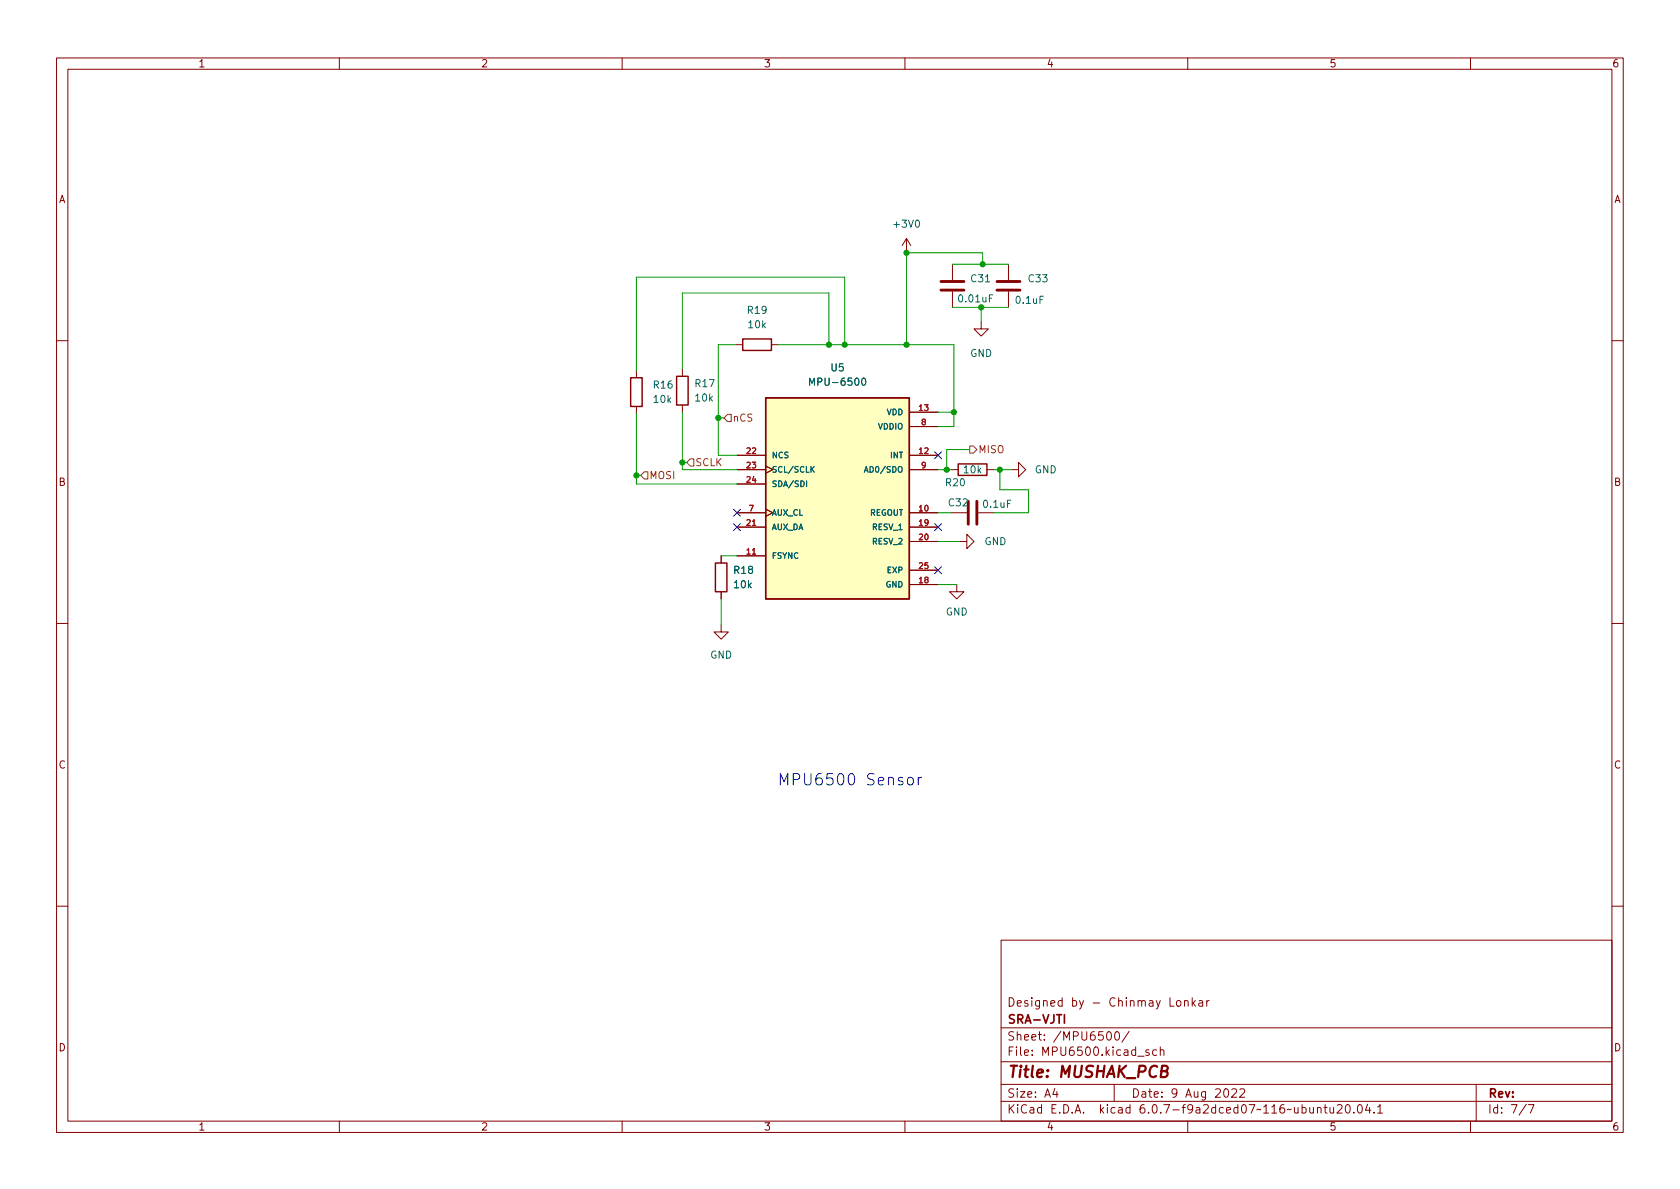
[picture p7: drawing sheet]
<svg xmlns="http://www.w3.org/2000/svg" width="297mm" height="210mm" viewBox="0 0 297 210" stroke-linecap="round" stroke-linejoin="round" font-family="sans-serif">
<g fill="none" stroke="#840000" stroke-width=".18">
<path d="M10 10.2h277v190.1h-277zM12 12.2h273v186.1h-273zM60 10.2v2M110 10.2v2M160 10.2v2M210 10.2v2M260 10.2v2M160.3 42.2l-.8 1.2M160.3 42.2v2.5M160.3 42.2l.7 1.2M168.4 46.7v2.8M168.4 51.6v2.8"/>
<path d="M173.5 56.9v1.3h1.3l-1.3 1.2-1.3-1.2h1.3M178.3 46.7v2.8M178.3 51.6v2.8M10 60.2h2M112.5 65.5v1.3M112.5 71.9v1.2M120.6 65.3v1.2M120.6 71.6v1.3M130 61h1.3M136.4 61h1.3M160.8 72.9h5.1M160.8 75.4h5.1"/>
<path d="M285 60.2h2M127.5 98.3v1.3M130.3 90.7h5.1M130.3 83.1h5.1M130.3 98.3h5.1M130.3 80.5h5.1M130.3 93.2h5.1M130.3 85.6h5.1M135.4 82.4l1.3 .7-1.3 .6M135.4 90l1.3 .7-1.3 .6M160.8 90.7h5.1M160.8 83.1h5.1"/>
<path d="M160.8 80.5h5.1M160.8 93.2h5.1M160.8 95.8h5.1M168.1 90.7h2.8M168.1 83.1h1.3M169.7 95.8h1.2v-1.3l1.3 1.3-1.3 1.2v-1.2M173 90.7h2.8M174.5 83.1h1.3M178.8 83.1h1.3v-1.3l1.3 1.3-1.3 1.2v-1.2M10 110.2h2M127.5 110.5v1.3h1.3l-1.3 1.2-1.3-1.2h1.3M127.5 104.6v1.3"/>
<path d="M160.8 103.4h5.1M160.8 100.8h5.1M169.2 103.4v1.2h1.2l-1.2 1.3-1.3-1.3h1.3M285 110.2h2M10 160.2h2M177 166.3h108v32h-108zM206.9 176.4v1.5h.7M208.1 177l.4-.1 .3 .3v.4l-.3 .3h-.4l-.1-.3v-.4zM209.4 177.1l.2-.2 .4 .1 .1 .9M209.4 176.9v1M210.8 176.4v1.5M210.9 177.4l.5 .5"/>
<path d="M211.4 176.9l-.6 .6M212 177h.6v.9M212.6 177.3l-.5 .1a.29 .29 0 0 0-.2 .2 .29 .29 0 0 0 .2 .3h.5M213.4 176.9v1M213.8 176.9l-.3 .1-.1 .2M285 160.2h2M60 198.3v2M110 198.3v2M160 198.3v2M177 194.8h108M177 191.8h108M177 187.8h108"/>
<path d="M177 181.8h108M186.5 192.5l-.4 1h1M186.9 193v1M195.8 182.6l.2-.2a.81 .81 0 0 1 .6 .7 .81 .81 0 0 1-.3 .8h-.2a.81 .81 0 0 1-.3-1.3zM197 191.8v3M197.2 182.6l.2-.2a.81 .81 0 0 1 .6 .7 .81 .81 0 0 1-.3 .8h-.1a.81 .81 0 0 1-.4-1.3zM199.6 182.4l-1.2 1.9M201.1 186.8h1.2M203.1 185.7l-.3-.1-.2 .2v.3l.5 .1v.4h-.5M204.5 185.7l-.4-.1-.3 .3v.4l.1 .3h.6M205.1 185.8l.3-.2 .3 .1 .1 .9M205.1 185.1v1.5"/>
<path d="M210 198.3v2M216.5 192.7l.2-.2a.81 .81 0 0 1 .6 .7 .81 .81 0 0 1-.3 .8h-.1a.81 .81 0 0 1-.4-1.3zM217.8 192.7l.6-.2 .2 .2v.3l-.9 1h.9M219.2 192.7l.6-.2 .2 .2 .1 .3-1 1h1M232.9 196l.2-.2 .4 .1 .1 .9M232.9 195.8v1M234.1 195.8h.5M234.3 195.3v1.3l.3 .2M235.1 195.8l.1 1h.4l.2-.1M235.8 195.8v1M236.4 195.5l.6-.2 .2 .2 .1 .3-.9 1h.9M238.1 195.4l.1-.1a.81 .81 0 0 1 .6 .7 .81 .81 0 0 1-.3 .8h-.1a.81 .81 0 0 1-.6-.6 .81 .81 0 0 1 .3-.8z"/>
<path d="M239.4 196.7v.1M240.2 195.4l.2-.1a.81 .81 0 0 1 .5 .7 .81 .81 0 0 1-.3 .8h-.1a.81 .81 0 0 1-.6-.6 .81 .81 0 0 1 .3-.8zM241.8 195.3l-.4 1h1M242.1 195.8v1M242.9 196.7v.1M243.6 195.8l.4-.5v1.5M243.6 196.8h.8M260 198.3v2M261 191.8v6.5M269.9 195.3l-1.3 1.9M270.2 195.3h1l-.6 1.5"/>
</g>
<path d="M205.4 189.4l.8-.1a.46 .46 0 0 0 .3-.4 .46 .46 0 0 0-.4-.4h-.6l-.3 2h.8a.53 .53 0 0 0 .4-.5 .53 .53 0 0 0-.4-.6" fill="none" stroke="#840000" stroke-width=".4"/>
<path d="M188.2 179.4v1.5" fill="none" stroke="#840000" stroke-width=".3"/>
<path d="M166.4 51.3h4M166.4 49.8h4M176.3 51.3h4M176.3 49.8h4M171.2 88.6v4.1M172.7 88.6v4.1" fill="none" stroke="#840000" stroke-width=".51"/>
<path d="M131.3 59.9h5.1v2.1h-5.1zM111.5 66.8h2v5.1h-2zM119.6 66.5h2.1v5.1h-2.1zM135.4 70.4h25.4v35.5h-25.4zM126.5 99.6h2v5h-2zM169.4 82h5.1v2.1h-5.1z" fill="none" stroke="#840000" stroke-width=".25"/>
<path d="M135.4 70.4h25.4v35.5h-25.4z" fill="#ffffc2" stroke="#ffffc2" stroke-width=".18"/>
<path d="M143.2 68.1v-1.2l.4 .9 .4-.9v1.2M152.5 67l.1-.1a.68 .68 0 0 1 .5 .6 .68 .68 0 0 1-.5 .6l-.1-.1-.2-.4zM142.6 85v1.1M143.5 82.9l.5 .6M144 82.5l-.6 .6M152.8 83.5l.4-1 .3 1M152.9 83.2h.5" fill="none" stroke="#006464" stroke-width=".18"/>
<path d="M128 73.9l.7-.6h.6v1.2h-.6zM171.4 78.9h.7l.6 .6-.6 .6h-.7zM113.9 83.4h.7v1.3h-.7l-.6-.6zM122 81.1h.7v1.3h-.7l-.6-.6z" fill="none" stroke="#725600" stroke-width=".18"/>
<path d="M160.6 137.6a.54 .54 0 0 1 .9 .2v.6a.54 .54 0 0 1-.5 .4 .54 .54 0 0 1-.6-.4v-.6zM162.3 137.5v1.3M162.9 137.5a.51 .51 0 0 0-.6 .3" fill="none" stroke="#0000c2" stroke-width=".18"/>
<g fill="none" stroke="#009600" stroke-width=".18">
<path d="M168.4 54.4h9.9M168.4 46.7h9.9M173.5 54.4v2.5M173.7 46.7v-2h-13.4v16.3M112.5 73.1v12.5h17.8M120.6 72.9v10.2h9.7M127 73.9h1M130 61h-3v19.5h3.3M137.7 61h31v14.4h-2.8M146.6 61v-9.2h-26v13.5M149.4 61v-12h-36.9v16.5M165.9 72.9h2.8"/>
<path d="M171.4 79.5h-4v3.6M112.5 84.1h.8M120.6 81.8h.8M127.5 98.3h2.8M165.9 90.7h2.2M165.9 95.8h3.8M165.9 83.1h2.2M175.8 83.1h3M176.8 83.1v3.5h5.1v4.1h-6.1M127.5 105.9v4.6M165.9 103.4h3.3"/>
</g>
<path d="M165.3 79.9l1.2 1.2M166.5 79.9l-1.2 1.2M129.7 92.6l1.2 1.2M129.7 90.1l1.2 1.2M130.9 92.6l-1.2 1.2M130.9 90.1l-1.2 1.2M165.3 92.6l1.2 1.2M166.5 92.6l-1.2 1.2M165.3 100.2l1.2 1.2M166.5 100.2l-1.2 1.2" fill="none" stroke="#000084" stroke-width=".18"/>
<g fill="#009600" stroke="#009600" stroke-width=".18">
<circle cx="176.8" cy="83.1" r=".46"/>
<circle cx="167.4" cy="83.1" r=".46"/>
<circle cx="112.5" cy="84.1" r=".46"/>
<circle cx="120.6" cy="81.8" r=".46"/>
<circle cx="127" cy="73.9" r=".46"/>
<circle cx="146.6" cy="61" r=".46"/>
<circle cx="149.4" cy="61" r=".46"/>
<circle cx="160.3" cy="61" r=".46"/>
<circle cx="160.3" cy="44.7" r=".46"/>
<circle cx="173.7" cy="46.7" r=".46"/>
<circle cx="168.7" cy="72.9" r=".46"/>
<circle cx="173.5" cy="54.4" r=".46"/>
</g>
<text font-size="2.8" fill="#0000c2" x="137.4" y="138.9">MPU6500 Sensor</text>
<text font-size="2.8" fill="#840000" x="178" y="190.6">Title: MUSHAK_PCB</text>
<g font-size="2.1" fill="#840000">
<text x="178" y="178">Designed by - Chinmay Lonkar</text>
<text x="178" y="184">Sheet: /MPU6500/</text>
<text x="178" y="181">SRA-VJTI</text>
<text x="178" y="186.7">File: MPU6500.kicad_sch</text>
<text x="178" y="196.9">KiCad E.D.A. kicad 6.0.7-f9a2dced07~116~ubuntu20.04.1</text>
<text x="178" y="194.1">Size: A4</text>
<text x="200" y="194.1">Date: 9 Aug 2022</text>
<text x="263" y="194.1">Rev:</text>
<text x="263" y="196.9">Id: 7/7</text>
</g>
<g font-size="1.8" fill="#840000">
<text x="35" y="11.9">1</text>
<text x="85" y="11.9">2</text>
<text x="135" y="11.9">3</text>
<text x="185" y="11.9">4</text>
<text x="235" y="11.9">5</text>
<text x="285" y="11.9">6</text>
<text x="10.3" y="35.9">A</text>
<text x="285.3" y="35.9">A</text>
<text x="10.3" y="85.9">B</text>
<text x="285.3" y="85.9">B</text>
<text x="10.3" y="135.9">C</text>
<text x="285.3" y="135.9">C</text>
<text x="10.3" y="185.9">D</text>
<text x="285.3" y="185.9">D</text>
<text x="35" y="199.9">1</text>
<text x="85" y="199.9">2</text>
<text x="135" y="199.9">3</text>
<text x="185" y="199.9">4</text>
<text x="235" y="199.9">5</text>
<text x="285" y="199.9">6</text>
</g>
<g font-size="1.8" fill="#006464">
<text x="158.2" y="40.3">+3V0</text>
<text x="169.7" y="53.5">0.01uF</text>
<text x="171.8" y="49.9">C31</text>
<text x="179.7" y="53.7">0.1uF</text>
<text x="181.9" y="49.9">C33</text>
<text x="132.2" y="55.5">R19</text>
<text x="132.4" y="58">10k</text>
<text x="147" y="65.7">U5</text>
<text x="171.5" y="63.1">GND</text>
<text x="115.6" y="68.7">R16</text>
<text x="115.6" y="71.2">10k</text>
<text x="123" y="68.4">R17</text>
<text x="123" y="71">10k</text>
<text x="143.9" y="68.2">MPU-6500</text>
<text x="170.5" y="83.7">10k</text>
<text x="182.9" y="83.7">GND</text>
<text x="167.3" y="86">R20</text>
<text x="167.8" y="89.5">C32</text>
<text x="174" y="89.8">0.1uF</text>
<text x="129.8" y="101.5">R18</text>
<text x="174" y="96.4">GND</text>
<text x="129.9" y="104">10k</text>
<text x="167.2" y="108.8">GND</text>
<text x="125.5" y="116.5">GND</text>
</g>
<g font-size="1.8" fill="#725600">
<text x="129.5" y="74.5">nCS</text>
<text x="122.9" y="82.4">SCLK</text>
<text x="172.9" y="80.1">MISO</text>
<text x="114.7" y="84.7">MOSI</text>
</g>
<g font-size="1.4" fill="#006464">
<text x="155.3" y="75.9">VDDIO</text>
<text x="156.8" y="73.4">VDD</text>
<text x="136.4" y="81">NCS</text>
<text x="136.4" y="83.6">SCL/SCLK</text>
<text x="153.5" y="83.6">AD0/SDO</text>
<text x="157.5" y="81">INT</text>
<text x="136.4" y="86.1">SDA/SDI</text>
<text x="136.4" y="93.7">AUX_DA</text>
<text x="136.4" y="91.2">AUX_CL</text>
<text x="153.7" y="91.2">REGOUT</text>
<text x="154.3" y="93.7">RESV_1</text>
<text x="136.4" y="98.8">FSYNC</text>
<text x="154.3" y="96.3">RESV_2</text>
<text x="156.9" y="101.3">EXP</text>
<text x="156.6" y="103.9">GND</text>
</g>
<g font-size="1.4" fill="#a90000">
<text x="162.5" y="72.6">13</text>
<text x="162.9" y="75.2">8</text>
<text x="132.1" y="80.3">22</text>
<text x="132.1" y="82.8">23</text>
<text x="162.5" y="80.3">12</text>
<text x="162.9" y="82.8">9</text>
<text x="132.1" y="85.3">24</text>
<text x="132.1" y="93">21</text>
<text x="132.4" y="90.4">7</text>
<text x="162.5" y="90.4">10</text>
<text x="162.5" y="93">19</text>
<text x="162.5" y="95.5">20</text>
<text x="132.1" y="98">11</text>
<text x="162.5" y="100.6">25</text>
<text x="162.5" y="103.1">18</text>
</g>
</svg>
